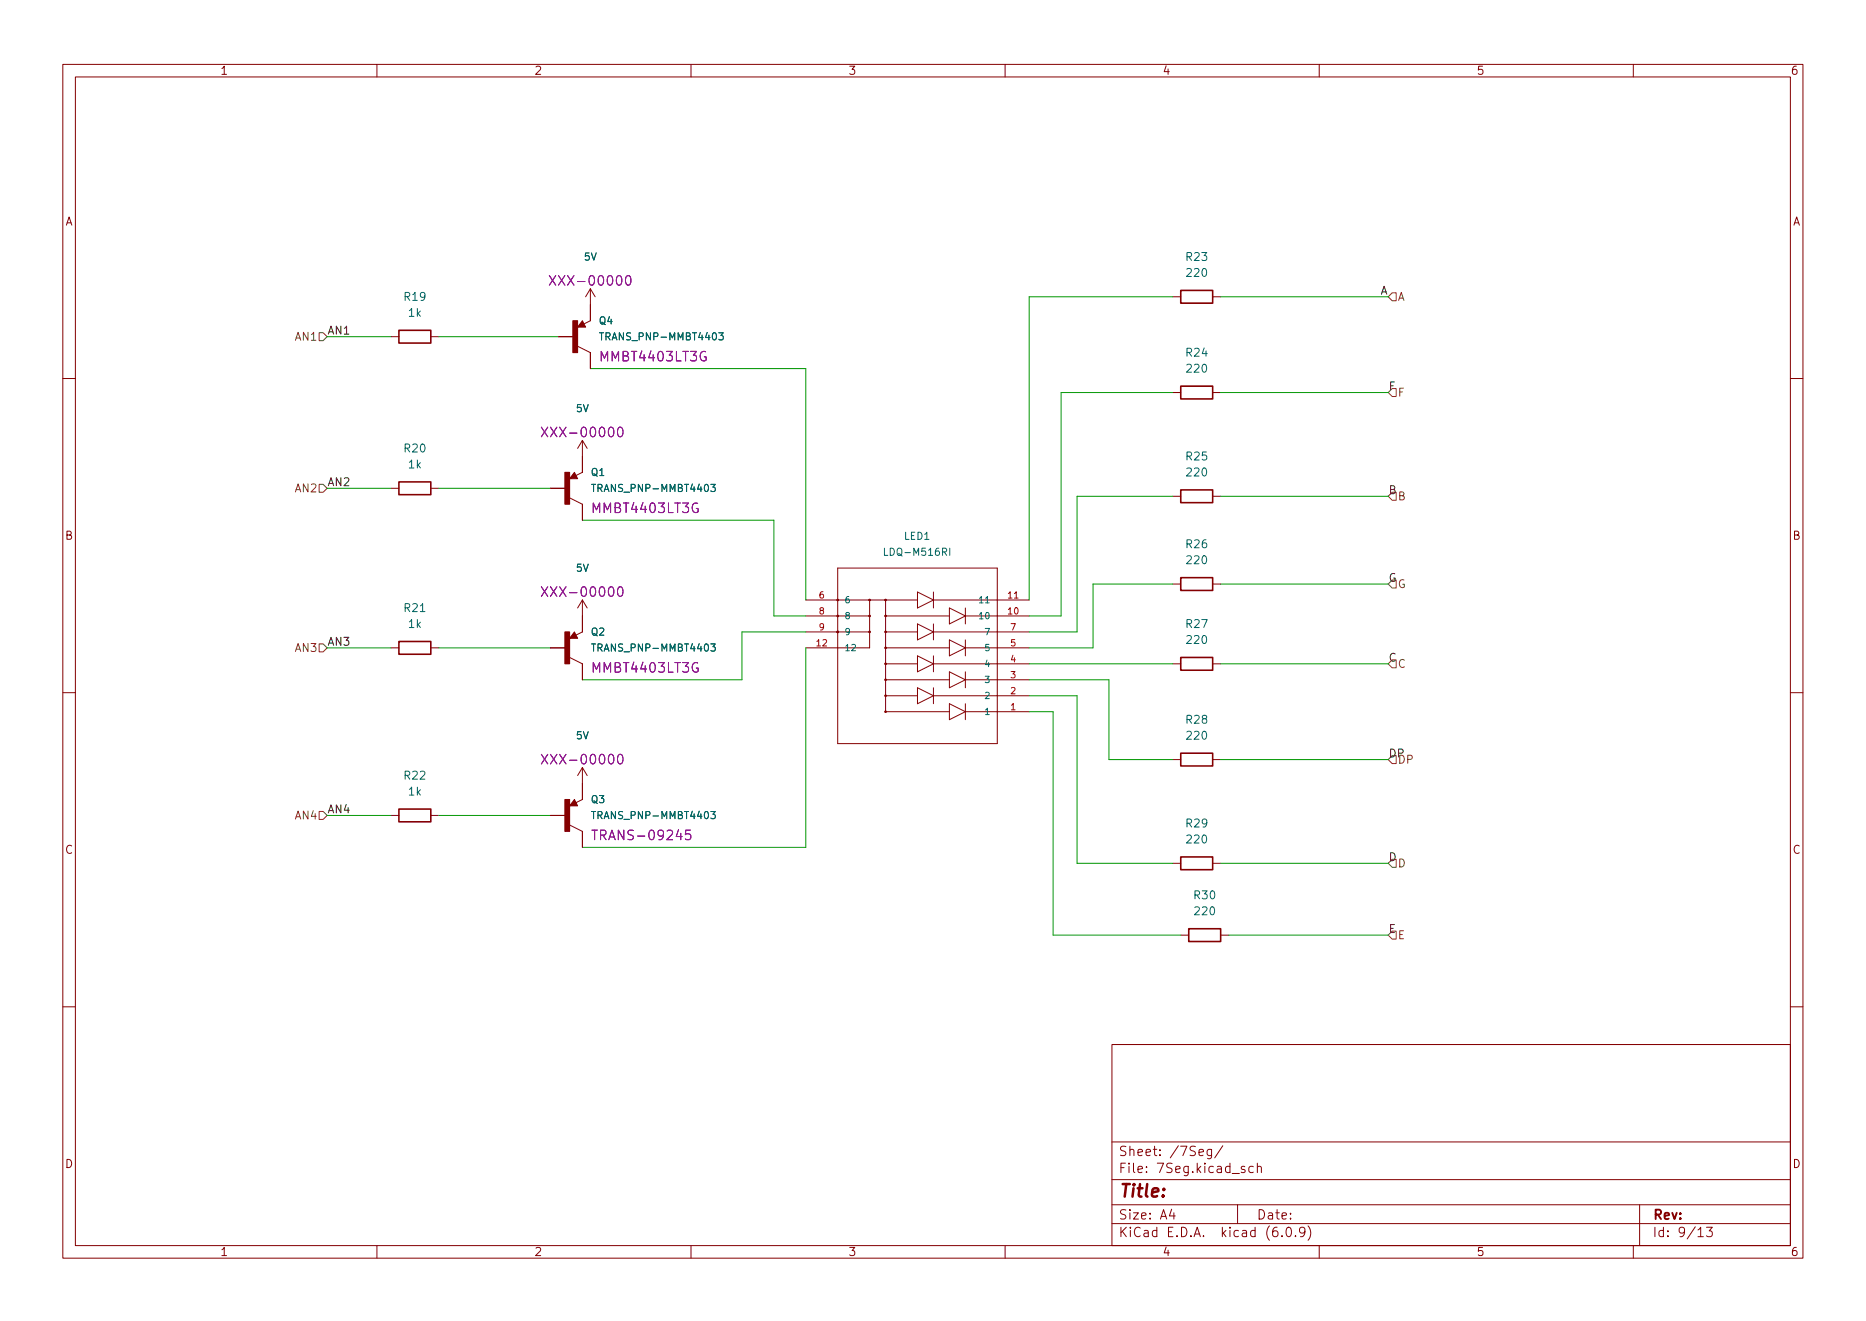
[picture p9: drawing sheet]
<svg xmlns="http://www.w3.org/2000/svg" width="297mm" height="210mm" viewBox="0 0 297 210" stroke-linecap="round" stroke-linejoin="round" font-family="sans-serif">
<g fill="none" stroke="#840000" stroke-width=".16">
<path d="M10 10.2h277v190.1h-277zM12 12.2h273v186.1h-273zM60 10.2v2M110 10.2v2M160 10.2v2M210 10.2v2M260 10.2v2M62.2 53.6h1.3M68.6 53.6h1.2M88.9 53.6h2.5M91.9 55.1l2.1 1v2.6M94 46v5l-2.1 1.1"/>
<path d="M94 46l-.8 1.2M94 46l.7 1.2M186.7 47.2h1.3M193 47.2h1.3M10 60.2h2M62.2 77.7h1.3M68.6 77.7h1.2M87.6 77.7h2.6M90.7 79.2l2 1.1v2.5M92.7 70.1v5.1l-2 1M92.7 70.1l-.8 1.3M92.7 70.1l.8 1.3"/>
<path d="M186.7 62.5h1.3M186.7 79h1.3M193 62.5h1.3M193 79h1.3M285 60.2h2M92.7 95.5v5.1l-2 1M92.7 95.5l-.8 1.3M92.7 95.5l.8 1.3M128.3 98h10.1M128.3 95.5h17.7M133.3 90.4h25.4v28h-25.4zM138.4 95.5v7.6h-10.1"/>
<path d="M141 98h10.1M141 95.5v17.8h10.1M146 94.2l2.6 1.3-2.6 1.3zM146 99.3l2.6 1.3-2.6 1.2zM148.6 95.5h15.2M148.6 94.2v2.6M148.6 99.3v2.5M151.1 96.8l2.6 1.2-2.6 1.3zM153.7 98h10.1M153.7 96.8v2.5M186.7 93h1.3M193 93h1.3"/>
<path d="M10 110.2h2M62.2 103.1h1.3M68.6 103.1h1.2M87.6 103.1h2.6M90.7 104.6l2 1.1v2.5M128.3 100.6h10.1M141 103.1h10.1M141 105.7h5M141 100.6h5M141 110.7h5M141 108.2h10.1M146 104.4l2.6 1.3-2.6 1.2z"/>
<path d="M146 109.5l2.6 1.2-2.6 1.3zM148.6 105.7h15.2M148.6 100.6h15.2M148.6 110.7h15.2M148.6 104.4v2.5M148.6 109.5v2.5M151.1 112l2.6 1.3-2.6 1.2zM151.1 106.9l2.6 1.3-2.6 1.3zM151.1 101.8l2.6 1.3-2.6 1.3zM153.7 103.1h10.1M153.7 113.3h10.1M153.7 108.2h10.1"/>
<path d="M153.7 101.8v2.6M153.7 106.9v2.6M153.7 112v2.5M186.7 105.7h1.3M193 105.7h1.3M285 110.2h2M62.2 129.8h1.3M68.6 129.8h1.2M87.6 129.8h2.6M90.7 131.3l2 1v2.6M92.7 122.2v5l-2 1.1M92.7 122.2l-.8 1.2"/>
<path d="M92.7 122.2l.8 1.2M186.7 120.9h1.3M186.7 137.4h1.3M193 120.9h1.3M193 137.4h1.3M188 148.8h1.2M194.3 148.8h1.3M10 160.2h2M177 166.3h108v32h-108zM285 160.2h2M60 198.3v2M110 198.3v2"/>
<path d="M160 198.3v2M177 194.8h108M177 191.8h108M177 187.8h108M177 181.8h108M186.5 192.5l-.4 1h1M186.9 193v1M190.9 183.4l.7-.1-.1-.3-.4-.1-.2 .2v.8h.6M192.9 182.9l-.1 1.4a.41 .41 0 0 1-.6 .1M192.9 183l-.5-.1-.3 .3v.4l.2 .3h.6M194.6 182.4l-1.2 1.9M197 191.8v3"/>
<path d="M198.1 185.7l-.3-.1-.2 .2v.3l.5 .1v.4h-.5M199.5 185.7l-.4-.1-.3 .3v.4l.1 .3h.6M200.1 185.8l.3-.2 .3 .1 .1 .9M200.1 185.1v1.5M204.1 196.7v.1M204.9 195.4l.3-.1a.94 .94 0 0 1 0 1.5h-.1a1 1 0 0 1-.2-1.4zM206.2 196.7v.1M207.7 196l-.3 .3h-.3l-.2-.3v-.4l.1-.2 .4-.1 .2 .2a.99 .99 0 0 1-.3 1.3h-.3M208.2 195.1a1.72 1.72 0 0 1 0 2.3M210 198.3v2M260 198.3v2M261 191.8v6.5"/>
<path d="M270.3 195.8l.4-.5v1.5M270.3 196.8h.9M271.7 195.3h.9l-.5 .6a.41 .41 0 0 1 .5 .3v.3l-.2 .3h-.5l-.2-.1"/>
<circle cx="133.3" cy="98" r=".13"/>
<circle cx="133.3" cy="95.5" r=".13"/>
<circle cx="138.4" cy="95.5" r=".13"/>
<circle cx="138.4" cy="98" r=".13"/>
<circle cx="141" cy="95.5" r=".13"/>
<circle cx="141" cy="98" r=".13"/>
<circle cx="133.3" cy="100.6" r=".13"/>
<circle cx="138.4" cy="100.6" r=".13"/>
<circle cx="141" cy="113.3" r=".13"/>
<circle cx="141" cy="108.2" r=".13"/>
<circle cx="141" cy="103.1" r=".13"/>
<circle cx="141" cy="110.7" r=".13"/>
<circle cx="141" cy="105.7" r=".13"/>
<circle cx="141" cy="100.6" r=".13"/>
</g>
<g fill="none" stroke="#840084" stroke-width=".16">
<path d="M87.4 43.9l1.1 1.5M88.5 43.9l-1.1 1.5M99.7 44l.4-.1a.95 .95 0 0 1 0 1.5l-.4-.2a1.28 1.28 0 0 1 0-1.2zM86.2 68l1 1.5M87.2 68l-1 1.5M98.4 68.1l.4-.1a.95 .95 0 0 1 0 1.5l-.4-.1a1.28 1.28 0 0 1 0-1.3zM86.2 93.4l1 1.5M87.2 93.4l-1 1.5M98.4 93.5l.4-.1a.95 .95 0 0 1 0 1.5l-.4-.1a1.28 1.28 0 0 1 0-1.3zM86.2 120.1l1 1.5M87.2 120.1l-1 1.5M94.2 132.1h.9"/>
<path d="M98.4 120.2l.4-.1a.95 .95 0 0 1 0 1.5l-.4-.2a1.28 1.28 0 0 1 0-1.2zM109.9 132.1h-.7l-.1 .8 .2-.2 .5 .1 .2 .2-.1 .5-.2 .2h-.4l-.2-.2"/>
</g>
<g fill="#840000" stroke="#840000" stroke-width=".16">
<path d="M89.9 127.2h.8v5.1h-.8z"/>
<path d="M91.4 127.2l.5 1.1h-1.2z"/>
<path d="M89.9 100.6h.8v5.1h-.8z"/>
<path d="M91.4 100.6l.5 1h-1.2z"/>
<path d="M89.9 75.2h.8v5.1h-.8z"/>
<path d="M91.4 75.2l.5 1h-1.2z"/>
<path d="M91.2 51h.7v5.1h-.7z"/>
<path d="M92.7 51l.5 1.1h-1.3z"/>
</g>
<path d="M95.4 53h.7M114.4 53h.7l-.3 .4 .3 .1v.5l-.2 .1-.5-.1M94.2 77.1h.6M113.2 77.1h.7l-.4 .4 .3 .1v.5l-.2 .1-.4-.1M140.8 87.3v1.1h.5M151.2 87.3v1.1M94.2 102.5h.6M113.2 102.5h.7l-.4 .4 .3 .1v.5l-.2 .1-.4-.1M94.2 129.2h.6M113.2 129.2h.7l-.4 .4 .3 .1v.5l-.2 .1-.4-.1" fill="none" stroke="#006464" stroke-width=".16"/>
<path d="M63.5 52.6h5.1v2h-5.1zM188 46.2h5v2.1h-5zM63.5 76.7h5.1v2h-5.1zM188 61.5h5v2h-5zM188 78h5v2h-5zM188 91.9h5v2.1h-5zM63.5 102.1h5.1v2h-5.1zM188 119.9h5v2h-5zM188 104.6h5v2.1h-5zM63.5 128.8h5.1v2h-5.1zM188 136.4h5v2h-5zM189.2 147.8h5.1v2.1h-5.1z" fill="none" stroke="#840000" stroke-width=".25"/>
<path d="M50.8 53h.6l.7 .6-.7 .6h-.6zM221.6 46.6h.6v1.3h-.6l-.6-.7zM50.8 77.1h.6l.7 .6-.7 .7h-.6zM221.6 61.8h.6v1.3h-.6l-.6-.6zM221.6 78.4h.6v1.2h-.6l-.6-.6zM221.6 92.3h.6v1.3h-.6l-.6-.6zM50.8 102.5h.6l.7 .6-.7 .7h-.6zM221.6 105h.6v1.3h-.6l-.6-.6zM50.8 129.2h.6l.7 .6-.7 .6h-.6zM221.6 136.8h.6v1.2h-.6l-.6-.6zM221.6 120.3h.6v1.2h-.6l-.6-.6zM221.6 148.2h.6v1.3h-.6l-.6-.7z" fill="none" stroke="#725600" stroke-width=".16"/>
<g fill="none" stroke="#009600" stroke-width=".16">
<path d="M52.1 53.6h10.1M69.8 53.6h19.1M94 58.7h34.3v36.8M186.7 47.2h-22.9v48.3M194.3 47.2h26.7M52.1 77.7h10.1M69.8 77.7h17.8M186.7 79h-15.3v21.6h-7.6M186.7 62.5h-17.8v35.5h-5.1M194.3 62.5h26.7M194.3 79h26.7M92.7 82.8h30.5v15.2h5.1"/>
<path d="M186.7 93h-12.7v10.1h-10.2M194.3 93h26.7M52.1 103.1h10.1M69.8 103.1h17.8M128.3 103.1v31.8h-35.6M128.3 100.6h-10.2v7.6h-25.4M163.8 110.7h7.6v26.7h15.3M163.8 113.3h3.8v35.5h20.4M163.8 108.2h12.7v12.7h10.2M163.8 105.7h22.9M194.3 105.7h26.7M52.1 129.8h10.1"/>
<path d="M69.8 129.8h17.8M194.3 137.4h26.7M194.3 120.9h26.7M195.6 148.8h25.4"/>
</g>
<text font-size="2.8" fill="#840000" x="178" y="190.6">Title:</text>
<g font-size="2.1" fill="#840084">
<text x="88.6" y="45.5">XXX-00000</text>
<text x="95.8" y="57.5">MMBT4403LT3G</text>
<text x="87.3" y="69.6">XXX-00000</text>
<text x="94.5" y="81.7">MMBT4403LT3G</text>
<text x="87.3" y="95">XXX-00000</text>
<text x="94.5" y="107.1">MMBT4403LT3G</text>
<text x="87.3" y="121.7">XXX-00000</text>
<text x="95.2" y="133.7">TRANS-09245</text>
</g>
<g font-size="2.1" fill="#840000">
<text x="178" y="184">Sheet: /7Seg/</text>
<text x="178" y="186.7">File: 7Seg.kicad_sch</text>
<text x="178" y="196.9">KiCad E.D.A. kicad (6.0.9)</text>
<text x="178" y="194.1">Size: A4</text>
<text x="200" y="194.1">Date:</text>
<text x="263" y="194.1">Rev:</text>
<text x="263" y="196.9">Id: 9/13</text>
</g>
<g font-size="1.8" fill="#840000">
<text x="35" y="11.9">1</text>
<text x="85" y="11.9">2</text>
<text x="135" y="11.9">3</text>
<text x="185" y="11.9">4</text>
<text x="235" y="11.9">5</text>
<text x="285" y="11.9">6</text>
<text x="10.3" y="35.9">A</text>
<text x="285.3" y="35.9">A</text>
<text x="10.3" y="85.9">B</text>
<text x="285.3" y="85.9">B</text>
<text x="10.3" y="135.9">C</text>
<text x="285.3" y="135.9">C</text>
<text x="10.3" y="185.9">D</text>
<text x="285.3" y="185.9">D</text>
<text x="35" y="199.9">1</text>
<text x="85" y="199.9">2</text>
<text x="135" y="199.9">3</text>
<text x="185" y="199.9">4</text>
<text x="235" y="199.9">5</text>
<text x="285" y="199.9">6</text>
</g>
<g font-size="1.8" fill="#006464">
<text x="188.9" y="41.5">R23</text>
<text x="64.4" y="47.9">R19</text>
<text x="189" y="44.1">220</text>
<text x="65.1" y="50.4">1k</text>
<text x="188.9" y="56.8">R24</text>
<text x="189" y="59.3">220</text>
<text x="64.4" y="72">R20</text>
<text x="65.1" y="74.5">1k</text>
<text x="188.9" y="73.3">R25</text>
<text x="189" y="75.8">220</text>
<text x="188.9" y="87.2">R26</text>
<text x="189" y="89.8">220</text>
<text x="64.4" y="97.4">R21</text>
<text x="65.1" y="99.9">1k</text>
<text x="188.9" y="99.9">R27</text>
<text x="189" y="102.5">220</text>
<text x="188.9" y="115.2">R28</text>
<text x="189" y="117.7">220</text>
<text x="64.4" y="124.1">R22</text>
<text x="65.1" y="126.6">1k</text>
<text x="188.9" y="131.7">R29</text>
<text x="189" y="134.2">220</text>
<text x="190.1" y="143.1">R30</text>
<text x="190.3" y="145.7">220</text>
</g>
<g font-size="1.8" fill="#0f0f0f">
<text x="219.7" y="46.9">A</text>
<text x="52.1" y="53.2">AN1</text>
<text x="221" y="62.1">F</text>
<text x="52.1" y="77.4">AN2</text>
<text x="221" y="78.6">B</text>
<text x="221" y="92.6">G</text>
<text x="52.1" y="102.8">AN3</text>
<text x="221" y="105.3">C</text>
<text x="221" y="120.5">DP</text>
<text x="52.1" y="129.4">AN4</text>
<text x="221" y="137.1">D</text>
<text x="221" y="148.5">E</text>
</g>
<g font-size="1.8" fill="#725600">
<text x="222.4" y="47.9">A</text>
<text x="47.1" y="54.2">AN1</text>
<text x="222.4" y="63.1">F</text>
<text x="47.1" y="78.4">AN2</text>
<text x="222.4" y="79.6">B</text>
<text x="222.4" y="93.6">G</text>
<text x="47.1" y="103.8">AN3</text>
<text x="222.4" y="106.3">C</text>
<text x="222.4" y="121.5">DP</text>
<text x="47.1" y="130.4">AN4</text>
<text x="222.4" y="138">D</text>
<text x="222.4" y="149.5">E</text>
</g>
<g font-size="1.6" fill="#006464">
<text x="93" y="41.5">5V</text>
<text x="95.4" y="51.6">Q4</text>
<text x="96.1" y="54.2">TRANS_PNP-MMBT4403</text>
<text x="91.7" y="65.6">5V</text>
<text x="94.1" y="75.7">Q1</text>
<text x="94.8" y="78.3">TRANS_PNP-MMBT4403</text>
<text x="141.3" y="88.4">LDQ-M516RI</text>
<text x="144" y="85.9">LED1</text>
<text x="91.7" y="91">5V</text>
<text x="94.1" y="101.1">Q2</text>
<text x="94.8" y="103.7">TRANS_PNP-MMBT4403</text>
<text x="91.7" y="117.7">5V</text>
<text x="94.1" y="127.8">Q3</text>
<text x="94.8" y="130.4">TRANS_PNP-MMBT4403</text>
</g>
<g font-size="1.4" fill="#a90000">
<text x="130.4" y="95.2">6</text>
<text x="160.5" y="95.2">11</text>
<text x="130.4" y="97.8">8</text>
<text x="130.4" y="100.3">9</text>
<text x="160.5" y="97.8">10</text>
<text x="160.9" y="100.3">7</text>
<text x="130" y="102.9">12</text>
<text x="160.9" y="107.9">3</text>
<text x="160.9" y="105.4">4</text>
<text x="160.9" y="102.9">5</text>
<text x="160.9" y="113">1</text>
<text x="160.9" y="110.5">2</text>
</g>
<g font-size="1.4" fill="#006464">
<text x="134.4" y="96">6</text>
<text x="134.4" y="98.5">8</text>
<text x="134.4" y="101.1">9</text>
<text x="156.2" y="98.5">10</text>
<text x="156.2" y="96">11</text>
<text x="156.9" y="101.1">7</text>
<text x="134.4" y="103.6">12</text>
<text x="156.9" y="106.2">4</text>
<text x="156.9" y="103.6">5</text>
<text x="156.9" y="113.8">1</text>
<text x="156.9" y="111.2">2</text>
<text x="156.9" y="108.7">3</text>
</g>
</svg>
